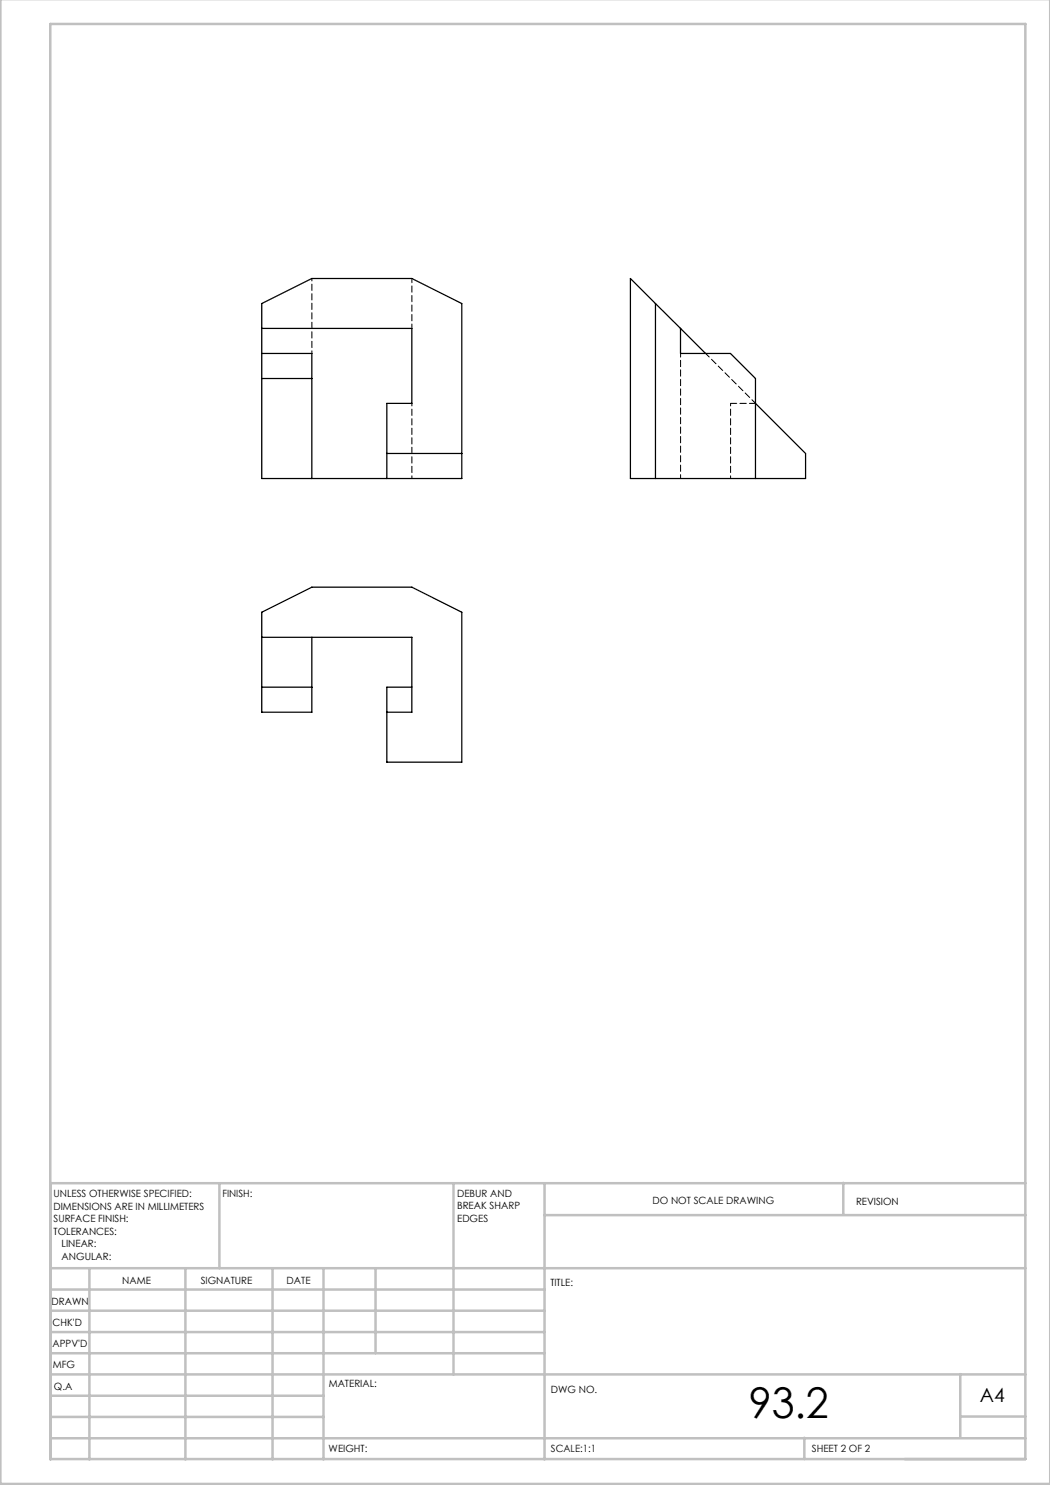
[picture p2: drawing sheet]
<svg xmlns="http://www.w3.org/2000/svg" width="210mm" height="297mm" viewBox="0 0 210 297" stroke-linecap="round" stroke-linejoin="round" font-family="sans-serif">
<g fill="none" stroke="#c0c0c0" stroke-width=".5">
<path d="M.1 -.1v296.9h209.9v-296.9M10.1 4.8h195v287h-195zM43.9 236.6v17M90.7 236.6v38.3M108.9 236.6v55.3M168.7 236.6v6.3M205.1 236.6h-195v55.3M10.1 253.6h195M10.1 257.9h98.8M17.9 253.6v38.3M37.1 253.6v38.3M54.5 253.6v38.3"/>
<path d="M64.7 253.6v38.3M75.1 253.6v17M108.9 243h96.2M10.1 270.6h98.8M10.1 266.4h98.8M10.1 262.1h98.8M10.1 279.1h54.6M10.1 274.9h195M192.1 274.8v12.7M10.1 287.7h195M10.1 283.4h54.6M160.9 287.5v4.3"/>
<path d="M192.1 283.3h13"/>
</g>
<g fill="none" stroke="#000" stroke-width=".25">
<path d="M52.4 60.7l10-5h20l10 5v35h-40zM52.4 65.7h30v15h-5v15M52.4 70.7h10v25M52.4 75.7h10M131.1 60.7l-5-5v40h35v-5l-10-10M131.1 60.7v35M131.1 60.7l5 5M136.1 65.7v5h10l5 5v20M136.1 65.7l5 5M77.4 90.7h15M52.4 127.5h30v14.9h-5M52.4 137.4h10"/>
<path d="M62.4 127.5v14.9h-10v-20l10-5h20l10 5v30h-15v-15h5"/>
</g>
<path d="M62.4 55.7v15M82.4 95.7v-15M146.1 95.7v-15" fill="none" stroke="#000" stroke-width=".2" stroke-dasharray="1.3 .6" stroke-dashoffset=".8"/>
<path d="M82.4 55.7v10" fill="none" stroke="#000" stroke-width=".2" stroke-dasharray="1.3 .6" stroke-dashoffset=".4"/>
<path d="M136.1 95.7v-25" fill="none" stroke="#000" stroke-width=".2" stroke-dasharray="1.3 .6" stroke-dashoffset=".5"/>
<path d="M146.1 80.7h5" fill="none" stroke="#000" stroke-width=".2" stroke-dasharray="1.3 .6"/>
<path d="M141.1 70.7l10 10" fill="none" stroke="#000" stroke-width=".2" stroke-dasharray="1.3 .6" stroke-dashoffset=".2"/>
<text font-size="8.5" x="149.8" y="283.5">93.2</text>
<text font-size="3.9" x="196" y="280.4">A4</text>
<g font-size="2">
<text x="10.7" y="239.5">UNLESS OTHERWISE SPECIFIED:</text>
<text x="44.5" y="239.5">FINISH:</text>
<text x="91.4" y="239.4">DEBUR AND</text>
<text x="10.7" y="242">DIMENSIONS ARE IN MILLIMETERS</text>
<text x="10.7" y="244.5">SURFACE FINISH:</text>
<text x="91.4" y="241.9">BREAK SHARP</text>
<text x="91.4" y="244.4">EDGES</text>
<text x="130.5" y="240.8">DO NOT SCALE DRAWING</text>
<text x="171.2" y="241">REVISION</text>
<text x="10.7" y="247">TOLERANCES:</text>
<text x="12.3" y="249.5">LINEAR:</text>
<text x="12.3" y="252">ANGULAR:</text>
<text x="24.4" y="256.9">NAME</text>
<text x="40.1" y="256.8">SIGNATURE</text>
<text x="57.3" y="256.8">DATE</text>
<text x="110.1" y="257.1">TITLE:</text>
<text x="10.3" y="260.9">DRAWN</text>
<text x="10.5" y="269.3">APPV'D</text>
<text x="10.5" y="265.2">CHK'D</text>
<text x="10.6" y="273.6">MFG</text>
<text x="10.8" y="278">Q.A</text>
<text x="65.8" y="277.4">MATERIAL:</text>
<text x="110.2" y="278.5">DWG NO.</text>
<text x="65.7" y="290.4">WEIGHT:</text>
<text x="110.2" y="290.5">SCALE:1:1</text>
<text x="162.4" y="290.4">SHEET 2 OF 2</text>
</g>
</svg>
